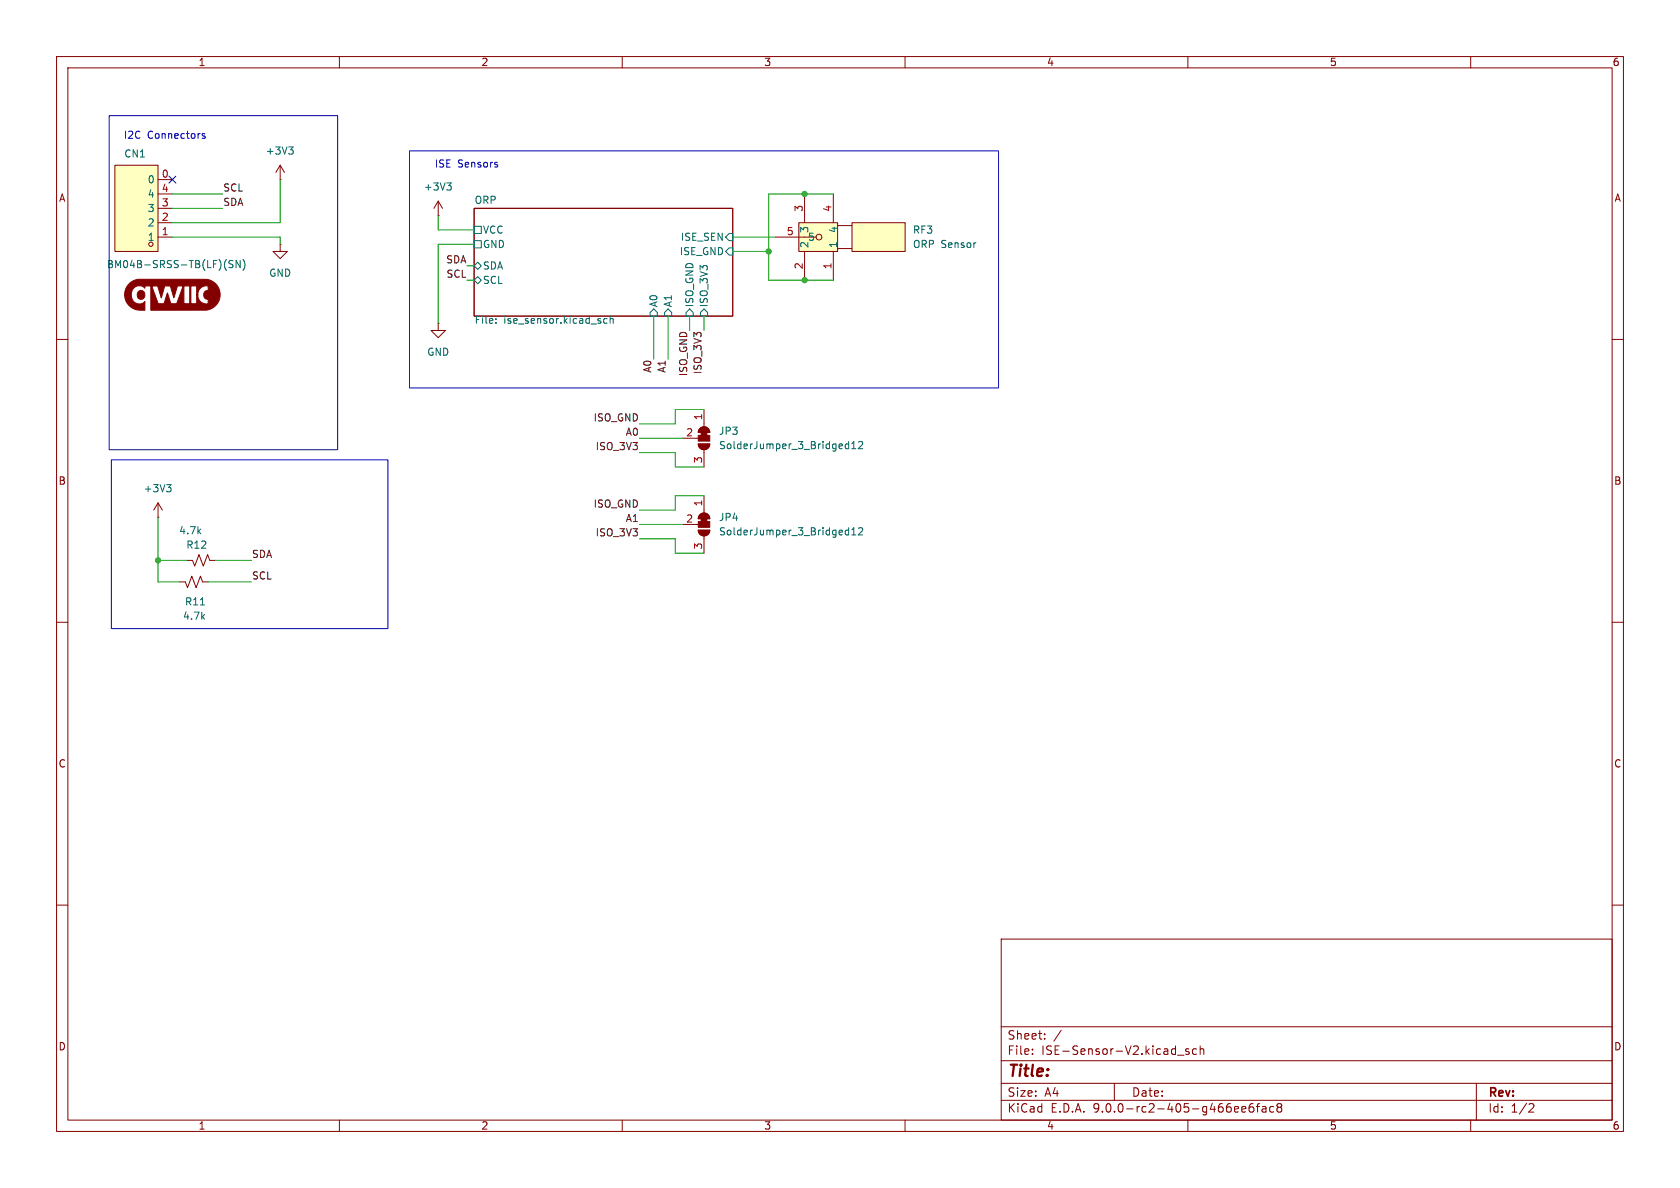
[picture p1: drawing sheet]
<svg xmlns="http://www.w3.org/2000/svg" width="297mm" height="210mm" viewBox="0 0 297 210" stroke-linecap="round" stroke-linejoin="round" font-family="sans-serif">
<g fill="none" stroke="#840000" stroke-width=".18">
<path d="M10 10h277v190h-277zM12 12h273v186h-273zM60 10v2M110 10v2M160 10v2M210 10v2M260 10v2M77.5 38.1h.1M77.5 35.6l-.8 1.2M77.5 35.6l.7 1.2M77.5 35.6v2.5M83.8 36.8h45.7v19.1h-45.7z"/>
<path d="M77.5 57.2v1.2h1.2l-1.2 1.3-1.3-1.3h1.3M77.5 57.2h.1M10 60h2M285 60h2M120.6 92.7h2.8M123.4 93.7h2.1a1.02 1.02 0 0 1-1 1 1.02 1.02 0 0 1-1.1-1zM123.7 91a1.02 1.02 0 0 1 1.1-.2 1.02 1.02 0 0 1 .7 .9h-2.1zM124.5 87.6v3.1M124.5 94.7v3.1M10 110h2M31.7 102.9h1.1l.3 1 .8-2 .8 2 .7-2 .4 1h1M285 110h2"/>
<path d="M10 160h2M177 166h108v32h-108zM285 160h2M60 198v2M110 198v2M160 198v2M177 194.5h108M177 191.5h108M177 187.5h108M177 181.5h108M182.5 186.3v.1M182.5 185.5v.1"/>
<path d="M184.7 183.6v.1M184.7 182.8v.1M187.6 182.1l-1.3 2M197 191.5v3M208.2 186.5h1.1M210 198v2M210.2 185.5l-.4-.1-.2 .2 .1 .2 .5 .2v.3h-.6M211.5 185.5l-.4-.1-.3 .3v.4l.2 .2h.5M212.2 185.5l.2-.1 .3 .1 .1 .9M212.2 184.9v1.5M219.5 196.1l.7-.1v-.3l-.5-.1-.2 .2 .1 .7h.6M221.5 195.1a.59 .59 0 0 0-.7 .6v.6l.2 .2 .4 .1 .2-.1 .1-.5-.2-.3h-.4l-.3 .3"/>
<path d="M222.1 195.6h.6M222.7 195.1l-.4 .2v1.3M223.2 195.7h.5l.1 .9M223.8 196h-.5a.29 .29 0 0 0-.2 .3 .29 .29 0 0 0 .2 .3l.5-.1M225.2 195.7l-.5-.1-.2 .3v.4l.1 .2h.6M226 195.7l-.3 .3 .1 .5 .2 .1 .5-.1 .1-.2-.1-.4-.2-.2M226 195.7l-.3-.2 .3-.4 .5 .1 .1 .2-.3 .3M226 195.7h.3M260 198v2M261 191.5v6.5M270.5 195.1l.5 .1 .2 .3-1 1.1h1"/>
</g>
<g fill="none" stroke="#006464" stroke-width=".18">
<path d="M79 32.3h.8l-.5 .5M79.5 32.8l.3 .3v.3l-.3 .2M83.8 40h1.3v1.3h-1.3zM83.8 42.5h1.3v1.3h-1.3zM83.8 47l.7-.6 .6 .6-.6 .6zM83.8 49.5l.7-.6 .6 .6-.6 .7zM87.7 57v.2M87.7 56.4v.1M107.3 56.4l-.3-.1-.3 .2 .1 .6h.5M107.9 56.4l.2-.1 .3 .1v.8M107.9 55.9v1.3M114.9 55.2l.7-.6 .6 .6v.7h-1.3z"/>
<path d="M118.1 54.6l.6 .6v.7h-1.2v-.7zM121.9 54.6l.7 .6v.7h-1.3v-.7zM124.5 54.6l.6 .6v.7h-1.3v-.7zM128.9 41.3h.6v1.2h-.6l-.6-.6zM128.9 43.8h.6v1.3h-.6l-.6-.6zM149.5 94.5h.5M149.5 93.8h.5M150 93.3v1.3M150.6 94.6h.7M150.6 93.7l.3-.4v1.3M151.8 93.4l.5-.1 .2 .4-.8 .9h.8M35.4 106.9h.8"/>
</g>
<g fill="#840000" stroke="#840000" stroke-width=".18">
<path d="M124 91.7h1v.5h-1z"/>
<path d="M123.7 91a1.02 1.02 0 0 1 1.1-.2 1.02 1.02 0 0 1 .7 .9h-2.1z"/>
<path d="M123.4 92.2h2.1v1h-2.1z"/>
<path d="M123.4 93.7h2.1a1.02 1.02 0 0 1-1 1 1.02 1.02 0 0 1-1.1-1z"/>
</g>
<g fill="#ffffc2">
<path d="M150.6 39.4h9.4v5.1h-9.4z"/>
<path d="M141.2 39.4h6.9v5.1h-6.9z"/>
</g>
<g fill="none" stroke="#840000" stroke-width=".18">
<path d="M141.2 39.4h6.9v5.1h-6.9zM142.2 34.3v5.1M147.3 34.3v5.1M148.1 39.9h2.5M150.6 39.4h9.4v5.1h-9.4zM49.5 43.2v1.3h1.3l-1.3 1.2-1.2-1.2h1.2M49.5 43.2h.1M137.2 41.9h5M142.2 44.5v5M147.3 44.5v5M148.1 43.9h2.5"/>
<circle cx="144.8" cy="41.9" r=".51"/>
</g>
<g fill="#840000" stroke="#840000" stroke-width=".18">
<path d="M22.9 50.1l.5-.4 1-.3h11.9a2.74 2.74 0 0 1 2.6 2.6 2.74 2.74 0 0 1-2.4 2.8h-9.8v-4.2h.1l1.2 3.1h1l.6-1.9 .6 1.9h4.6v-1.6h.2a1.51 1.51 0 0 0 1.8 1.6v-.8a.76 .76 0 0 1-.8-.8 .76 .76 0 0 1 .8-.7v-.9a1.54 1.54 0 0 0-1.8 1.6h-.2v-1.5h-1.1v3.1h-.2v-3.1h-1v3.1h-1.3l1.2-3.1h-1l-.7 2-.6-2-1-.1-.6 2.2-.5-1.8a.36 .36 0 0 0-.2-.4 .36 .36 0 0 0-.4 .1h-1.8v.3a1.44 1.44 0 0 0-1.8-.1 1.44 1.44 0 0 0-.6 1.7 1.38 1.38 0 0 0 1 1.2 1.38 1.38 0 0 0 1.4-.4v1.5a2.87 2.87 0 0 1-2.9-.9 2.87 2.87 0 0 1-.4-3z"/>
<circle cx="24.9" cy="52.2" r=".75"/>
</g>
<path d="M20.3 29.2h7.6v15.3h-7.6z" fill="#ffffc2"/>
<g fill="none" stroke="#840000" stroke-width=".18">
<path d="M20.3 29.2h7.6v15.3h-7.6zM27.9 39.4h2.6M27.9 36.8h2.6M27.9 34.3h2.6M27.9 31.8h2.6M49.5 31.8h.1M49.5 29.2l-.7 1.3M49.5 29.2l.8 1.3M49.5 29.2v2.6M27.9 41.9h2.6M120.6 77.5h2.8M123.4 78.5h2.1a1.02 1.02 0 0 1-1 1 1.02 1.02 0 0 1-1.1-1z"/>
<path d="M123.7 75.7a1.02 1.02 0 0 1 1.1-.2 1.02 1.02 0 0 1 .7 1h-2.1zM124.5 72.4v3M124.5 79.5v3.1M27.9 91.4h.1M27.9 88.9l-.7 1.3M27.9 88.9l.8 1.3M27.9 88.9v2.5M33 99.1h1l.4 1 .8-2.1 .7 2.1 .8-2.1 .4 1.1h1"/>
<circle cx="26.7" cy="43.2" r=".38"/>
</g>
<g fill="none" stroke="#006464" stroke-width=".18">
<path d="M51 26h.8l-.4 .5M51.6 26.5l.2 .2v.3l-.2 .2M41.2 46.1l-.5-.1-.2 .2v.3l.6 .3 .1 .3-.3 .2h-.4M42.5 46v1.3l-.8-1.3v1.3M42.9 45.9a1.46 1.46 0 0 1 0 1.9M149.5 79.3h.5M149.5 78.5h.5M150 78v1.3M150.6 79.3h.7M150.6 78.4l.3-.4v1.3M151.8 78.2l.5-.2 .2 .4-.8 .9h.8M29.5 85.7h.7l-.4 .5"/>
<path d="M30 86.2l.2 .2v.3l-.2 .2"/>
</g>
<g fill="#840000" stroke="#840000" stroke-width=".18">
<path d="M124 76.5h1v.5h-1z"/>
<path d="M123.7 75.7a1.02 1.02 0 0 1 1.1-.2 1.02 1.02 0 0 1 .7 1h-2.1z"/>
<path d="M123.4 77h2.1v1h-2.1z"/>
<path d="M123.4 78.5h2.1a1.02 1.02 0 0 1-1 1 1.02 1.02 0 0 1-1.1-1z"/>
</g>
<g fill="none" stroke="#009600" stroke-width=".18">
<path d="M30.5 34.3h8.9M30.5 36.8h8.9M49.5 31.8v7.6h-19M77.5 38.1v2.5h6.3M147.3 34.3h-11.4v15.2h11.4M30.5 41.9h19v1.3M82.5 49.5h1.3M82.5 47h1.3M83.8 43.2h-6.3v14M115.6 55.9v7.6M118.1 55.9v7.6M121.9 55.9v2.5"/>
<path d="M124.5 55.9v2.5M129.5 41.9h7.7M129.5 44.5h6.4M113 77.5h7.6M124.5 72.4h-5.1v2.5h-6.4M27.9 91.4v11.5h3.8M27.9 99.1h5.1M38.1 99.1h6.3M113 95.3h6.4v2.5h5.1M113 80h6.4v2.6h5.1M113 92.7h7.6M124.5 87.6h-5.1v2.6h-6.4"/>
<path d="M36.8 102.9h7.6"/>
</g>
<path d="M29.9 31.1l1.2 1.3M31.1 31.1l-1.2 1.3" fill="none" stroke="#000084" stroke-width=".18"/>
<path d="M19.3 20.4h40.4v59.1h-40.4zM36.2 23.7l-.3-.1-.2 .2 .1 .2 .4 .1v.3h-.5M72.4 26.7h104.1v41.9h-104.1zM87.9 29.2v.3M19.7 81.3h48.9v29.8h-48.9z" fill="none" stroke="#0000c2" stroke-width=".18"/>
<g fill="#009600" stroke="#009600" stroke-width=".18">
<circle cx="142.2" cy="49.5" r=".46"/>
<circle cx="135.9" cy="44.5" r=".46"/>
<circle cx="142.2" cy="34.3" r=".46"/>
<circle cx="27.9" cy="99.1" r=".46"/>
</g>
<text font-size="2.8" fill="#840000" x="178" y="190.9">Title:</text>
<g font-size="2.1" fill="#840000">
<text x="178" y="184">Sheet:</text>
<text x="178" y="186.7">File:</text>
<text x="184.1" y="186.7">ISE-Sensor-V2.kicad_sch</text>
<text x="178" y="196.9">KiCad</text>
<text x="178" y="194.1">Size:</text>
<text x="184.7" y="194.1">A4</text>
<text x="185.7" y="196.9">E.D.A.</text>
<text x="193.3" y="196.9">9.0.0-rc2-405-g466ee6fac8</text>
<text x="200" y="194.1">Date:</text>
<text x="263" y="194.3">Rev:</text>
<text x="263" y="196.9">Id:</text>
<text x="267.1" y="196.9">1/2</text>
</g>
<g font-size="1.8" fill="#840000">
<text x="35" y="11.9">1</text>
<text x="85" y="11.9">2</text>
<text x="135" y="11.9">3</text>
<text x="185" y="11.9">4</text>
<text x="235" y="11.9">5</text>
<text x="285" y="11.9">6</text>
<text x="10.3" y="35.9">A</text>
<text x="285.3" y="35.9">A</text>
<text x="10.3" y="85.9">B</text>
<text x="285.3" y="85.9">B</text>
<text x="10.3" y="135.9">C</text>
<text x="285.3" y="135.9">C</text>
<text x="10.3" y="185.9">D</text>
<text x="285.3" y="185.9">D</text>
<text x="35" y="199.9">1</text>
<text x="85" y="199.9">2</text>
<text x="135" y="199.9">3</text>
<text x="185" y="199.9">4</text>
<text x="235" y="199.9">5</text>
<text x="285" y="199.9">6</text>
</g>
<g font-size="1.8" fill="#0000c2">
<text x="21.8" y="24.7">I2C</text>
<text x="26" y="24.7">Connectors</text>
<text x="76.8" y="29.8">ISE</text>
<text x="80.9" y="29.8">Sensors</text>
</g>
<g font-size="1.8" fill="#006464">
<text x="21.9" y="28">CN1</text>
<text x="46.9" y="27.5">+3V3</text>
<text x="26" y="35.2">4</text>
<text x="26" y="32.6">0</text>
<text x="74.8" y="33.9">+3V3</text>
<text x="26" y="40.2">2</text>
<text x="26" y="37.7">3</text>
<text x="83.8" y="36.1">ORP</text>
<text x="85.3" y="41.5">VCC</text>
<text x="143.1" y="41.3" transform="rotate(-90 143.1 41.3)">3</text>
<text x="148.2" y="41.3" transform="rotate(-90 148.2 41.3)">4</text>
<text x="161.3" y="41.5">RF3</text>
<text x="18.8" y="47.6">BM04B-SRSS-TB(LF)(SN)</text>
<text x="26" y="42.8">1</text>
<text x="85.3" y="44">GND</text>
<text x="85.3" y="47.9">SDA</text>
<text x="120.1" y="45.3">ISE_GND</text>
<text x="120.3" y="42.8">ISE_SEN</text>
<text x="142.7" y="42.8">5</text>
<text x="143.1" y="43.9" transform="rotate(-90 143.1 43.9)">2</text>
<text x="148.2" y="43.9" transform="rotate(-90 148.2 43.9)">1</text>
<text x="161.3" y="44">ORP Sensor</text>
<text x="47.5" y="49.1">GND</text>
<text x="85.3" y="50.4">SCL</text>
<text x="83.8" y="57.6">File:</text>
<text x="89" y="57.6">ise_sensor.kicad_sch</text>
<text x="116.4" y="54.4" transform="rotate(-90 116.4 54.4)">A0</text>
<text x="119" y="54.4" transform="rotate(-90 119 54.4)">A1</text>
<text x="122.8" y="54.4" transform="rotate(-90 122.8 54.4)">ISO_GND</text>
<text x="125.3" y="54.4" transform="rotate(-90 125.3 54.4)">ISO_3V3</text>
<text x="75.4" y="63.1">GND</text>
<text x="127" y="77.1">JP3</text>
<text x="127" y="79.6">SolderJumper_3_Bridged12</text>
<text x="25.3" y="87.2">+3V3</text>
<text x="31.6" y="94.7">4.7k</text>
<text x="127" y="92.3">JP4</text>
<text x="127" y="94.8">SolderJumper_3_Bridged12</text>
<text x="32.8" y="97.2">R12</text>
<text x="32.6" y="107.2">R11</text>
<text x="32.2" y="109.8">4.7k</text>
</g>
<g font-size="1.8" fill="#a90000">
<text x="28.5" y="34">4</text>
<text x="28.5" y="31.5">0</text>
<text x="28.5" y="41.7">1</text>
<text x="28.5" y="39.1">2</text>
<text x="28.5" y="36.6">3</text>
<text x="139" y="41.7">5</text>
<text x="142" y="37.5" transform="rotate(-90 142 37.5)">3</text>
<text x="147.1" y="37.5" transform="rotate(-90 147.1 37.5)">4</text>
<text x="142" y="47.7" transform="rotate(-90 142 47.7)">2</text>
<text x="147.1" y="47.7" transform="rotate(-90 147.1 47.7)">1</text>
<text x="121.2" y="77.2">2</text>
<text x="124.2" y="74.4" transform="rotate(-90 124.2 74.4)">1</text>
<text x="124.2" y="82" transform="rotate(-90 124.2 82)">3</text>
<text x="124.2" y="89.6" transform="rotate(-90 124.2 89.6)">1</text>
<text x="121.2" y="92.5">2</text>
<text x="124.2" y="97.2" transform="rotate(-90 124.2 97.2)">3</text>
</g>
<g font-size="1.8" fill="#0f0f0f">
<text x="39.4" y="33.9">SCL</text>
<text x="39.4" y="36.5">SDA</text>
<text x="78.8" y="46.6">SDA</text>
<text x="78.8" y="49.2">SCL</text>
<text x="115.2" y="66" transform="rotate(-90 115.2 66)">A0</text>
<text x="117.8" y="66" transform="rotate(-90 117.8 66)">A1</text>
<text x="121.6" y="66.6" transform="rotate(-90 121.6 66.6)">ISO_GND</text>
<text x="124.1" y="66.2" transform="rotate(-90 124.1 66.2)">ISO_3V3</text>
<text x="104.8" y="74.6">ISO_GND</text>
<text x="110.5" y="77.1">A0</text>
<text x="105.2" y="79.7">ISO_3V3</text>
<text x="104.8" y="89.8">ISO_GND</text>
<text x="105.2" y="94.9">ISO_3V3</text>
<text x="110.5" y="92.4">A1</text>
<text x="44.4" y="98.7">SDA</text>
<text x="44.4" y="102.5">SCL</text>
</g>
</svg>
